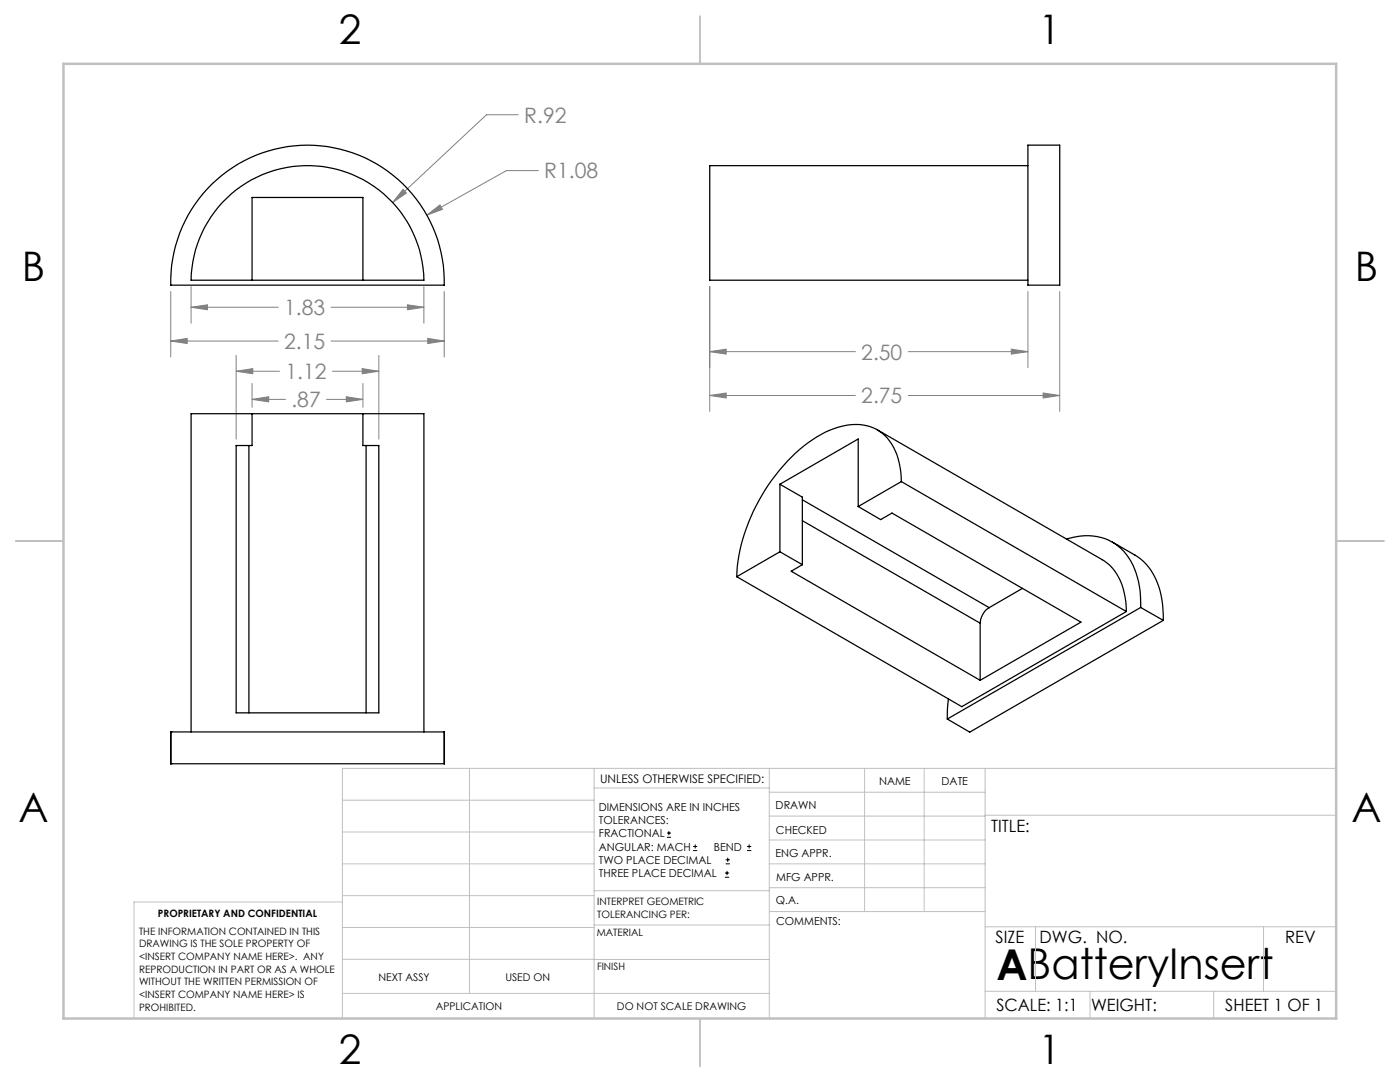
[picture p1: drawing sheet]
<svg xmlns="http://www.w3.org/2000/svg" width="279mm" height="216mm" viewBox="0 0 279 216" stroke-linecap="round" stroke-linejoin="round" font-family="sans-serif">
<g fill="none" stroke="#000" stroke-width=".2">
<path d="M133.1 167.1h.8M133.1 166.2h.8M133.5 165.8v.9M138.3 169.7h.8M138.3 168.9h.8M138.7 168.5v.8M144.7 175h.8M144.7 174.2h.8M144.8 172.4h.9M144.8 171.6h.9M145.1 173.8v.8M145.2 171.1v.9"/>
<path d="M149.1 169.7h.8M149.1 168.9h.8M149.5 168.5v.8"/>
</g>
<g fill="none" stroke="#808080" stroke-width=".2">
<path d="M80.4 37.8l.7 .7-2.7 1.9zM103.4 22.9h-6.3l-18.7 17.5M107.4 34h-6.3l-15.9 8.9M34.1 58.2v13M38.1 57.2v7.3M84.6 57.2v7.3M85.2 42.9l2.6-2 .5 .9zM88.7 58.2v13M141.6 57.2v24.9M205.1 58.2v15.1M211.5 58.2v23.9M34.1 68.1l3.3-.6v1z"/>
<path d="M34.1 68.1h21.4M38.1 61.3l3.3-.5v1zM38.1 61.3h17.4M47.1 74.1l3.3-.5v1zM47.1 70.9v16.7M47.1 74.1h8.7M50.3 79.7l3.3-.5v1zM50.3 76.5v4.8M50.3 79.7h6.7M65.2 79.7h7.2M66.1 68.1h22.6M66.1 61.3h18.5"/>
<path d="M66.4 74.1h9.2M69.1 79.2l3.3 .5-3.3 .5zM72.3 73.6l3.3 .5-3.3 .5zM72.4 76.5v4.8M75.6 70.9v16.7M81.3 60.8l3.3 .5-3.3 .5zM85.4 67.5l3.3 .6-3.3 .4zM141.6 78.9l3.3-.5v1zM141.6 70.2l3.3-.5v1zM141.6 78.9h29.1M141.6 70.2h29.1M181.3 78.9h30.2"/>
<path d="M181.3 70.2h23.8M201.8 69.7l3.3 .5-3.3 .5zM208.2 78.4l3.3 .5-3.3 .5z"/>
</g>
<g fill="none" stroke="#c0c0c0" stroke-width=".2">
<path d="M68.3 159.7h50.3M93.7 153.3v44.9M118.6 153.3v49.9M118.6 157.2h34.9M153.5 153.3v49.9M153.5 158.1h43.1M172.5 153.3v28.6M184.4 153.3v28.6M196.6 153.3v49.9M266.7 153.3h-198.4v49.9M68.3 178.7h50.3M68.3 172.4h50.3"/>
<path d="M68.3 166h50.3M68.3 180h-41.6v23.2M118.6 177.7h35M153.5 167.6h43.1M153.5 162.8h43.1M153.5 172.4h43.1M153.5 177.1h43.1M196.6 162.7h70.1M68.3 198.2h85.2M68.3 191.4l85.2 .1M68.3 185.1h50.3M118.6 184.6h35"/>
<path d="M153.6 181.9h43M196.6 197.8h70.1M196.6 184.9h70.1M206.7 184.9v12.9M217.5 197.8v5.4M242.2 197.8v5.4M252.2 184.9v12.9"/>
</g>
<path d="M139.7 3.2v9.5M3.1 107.9h9.6M266.7 107.9h9.5M139.7 203.2v9.6" fill="none" stroke="#c0c0c0" stroke-width=".25"/>
<path d="M12.7 12.7h254v190.5h-254z" fill="none" stroke="#c0c0c0" stroke-width=".5"/>
<path d="M85.2 42.9l3.1-1.1-.5-.9zM80.4 37.8l-2 2.6 2.7-1.9zM34.1 68.1l3.3-.6v1zM85.4 67.5l3.3 .6-3.3 .4zM38.1 61.3l3.3-.5v1zM81.3 60.8l3.3 .5-3.3 .5zM50.3 79.7l3.3-.5v1zM69.1 79.2l3.3 .5-3.3 .5zM47.1 74.1l3.3-.5v1zM72.3 73.6l3.3 .5-3.3 .5zM141.6 78.9l3.3-.5v1zM208.2 78.4l3.3 .5-3.3 .5zM141.6 70.2l3.3-.5v1zM201.8 69.7l3.3 .5-3.3 .5z" fill="#808080"/>
<g fill="none" stroke="#000" stroke-width=".25">
<path d="M42.3 36.7a27.3 27.3 0 0 1 30-5.5 27.3 27.3 0 0 1 16.4 25.7h-54.6a27.2 27.2 0 0 1 8.2-20.2zM205.1 29h6.4v27.9h-6.4zM205.1 33.1h-63.5v22.8h63.5M44.4 40.4a23.2 23.2 0 0 1 25.3-5.8 23.2 23.2 0 0 1 14.9 21.3h-46.5a23.3 23.3 0 0 1 6.3-15.5zM50.3 55.9v-16.5h22.1v16.5M49.7 88.9v53.3M50.3 82.5v6.4h-3.2v53.3h28.5v-53.3h-3.2v-6.4M73.1 88.9v53.3M155.6 96.6l15.7-9v13.5M155.6 96.6v13.5M155.6 96.6l4.5 2.6v13.5M160.1 99.7l37.3 21.5"/>
<path d="M175.1 85.8l44.9 25.9a10.2 10.2 0 0 1 4.5 7.5l.3 2.8M179.9 96.1a12.2 12.2 0 0 0-3.9-9.7 9.6 9.6 0 0 0-9.5-.9 26.8 26.8 0 0 0-11.7 9.3 36 36 0 0 0-7.8 20.3M179.9 96.1l-8.6 5M179.9 96.1l44.9 25.9M147 115.1l44.9 25.9 32.9-19M155.6 110.1l-8.6 5M155.6 110.1l4.5 2.6M160.1 112.7l-2.2 1.3 37.7 21.7M160.1 103.9l35.5 20.5M171.3 101.1l4.5 2.6 2.2-1.3 37.7 21.7-20.1 11.6M204 117.4l-6.6 3.8M212.8 107.6a10.5 10.5 0 0 1 12 3 16.5 16.5 0 0 1 2.8 10.6"/>
<path d="M222 108.2l4.5 2.6a12.5 12.5 0 0 1 5.5 9.9l.2 3.1M189.3 139.5l-.2 4M195.6 124.4v11.3M197.4 121.2a4 4 0 0 0-1.8 3.2M227.6 121.2l4.6 2.6M227.6 121.2l-38.5 22.3M232.2 123.8l-38.7 22.3-4.4-2.6M34.1 152.4h.1M34.1 146h.1M34.1 146v6.4M34.1 146h54.6v6.4h-54.6M38.1 146v-63.5h46.5v63.5"/>
<path d="M88.7 146v6.4"/>
</g>
<text font-size="8.5" x="198.9" y="195.5">ABatteryInsert</text>
<g font-size="8.1">
<text x="67.6" y="8.9">2</text>
<text x="207.3" y="8.9">1</text>
<text x="4.4" y="56.2">B</text>
<text x="270.4" y="56.2">B</text>
<text x="3.7" y="164.1">A</text>
<text x="269.7" y="164.1">A</text>
<text x="67.6" y="212.4">2</text>
<text x="207.3" y="212.4">1</text>
</g>
<g font-size="4.2" fill="#808080">
<text x="104.6" y="24.5">R.92</text>
<text x="108.6" y="35.6">R1.08</text>
<text x="56.7" y="62.9">1.83</text>
<text x="56.7" y="69.6">2.15</text>
<text x="171.9" y="71.7">2.50</text>
<text x="57" y="75.7">1.12</text>
<text x="58.2" y="81.3">.87</text>
<text x="171.9" y="80.5">2.75</text>
</g>
<g font-size="3.4">
<text x="197.8" y="166">TITLE:</text>
<text x="198.7" y="188.1">SIZE</text>
<text x="207.5" y="188.1">DWG. NO.</text>
<text x="256.5" y="188.2">REV</text>
<text x="198.8" y="201.7">SCALE: 1:1</text>
<text x="217.7" y="201.8">WEIGHT:</text>
<text x="244.5" y="201.7">SHEET 1 OF 1</text>
</g>
<text font-size="2.4" x="119.8" y="156.2">UNLESS OTHERWISE SPECIFIED:</text>
<g font-size="2.2">
<text x="119.5" y="161.8">DIMENSIONS ARE IN INCHES</text>
<text x="154.8" y="161.4">DRAWN</text>
<text x="175.4" y="156.6">NAME</text>
<text x="187.9" y="156.7">DATE</text>
<text x="119.5" y="164.4">TOLERANCES:</text>
<text x="119.5" y="167.1">FRACTIONAL</text>
<text x="154.9" y="166.3">CHECKED</text>
<text x="119.5" y="169.7">ANGULAR: MACH</text>
<text x="119.5" y="172.4">TWO PLACE DECIMAL</text>
<text x="142.5" y="169.7">BEND</text>
<text x="154.8" y="171">ENG APPR.</text>
<text x="119.5" y="175">THREE PLACE DECIMAL</text>
<text x="154.9" y="175.7">MFG APPR.</text>
<text x="154.9" y="180.4">Q.A.</text>
<text x="154.9" y="184.6">COMMENTS:</text>
</g>
<g font-size="2.1">
<text x="75.5" y="195.7">NEXT ASSY</text>
<text x="100.9" y="195.7">USED ON</text>
<text x="86.9" y="201.5">APPLICATION</text>
<text x="123.1" y="201.6">DO NOT SCALE DRAWING</text>
</g>
<g font-size="2">
<text x="31.5" y="182.9">PROPRIETARY AND CONFIDENTIAL</text>
<text x="119.2" y="180.6">INTERPRET GEOMETRIC</text>
<text x="119.2" y="183.1">TOLERANCING PER:</text>
<text x="27.8" y="186.5">THE INFORMATION CONTAINED IN THIS</text>
<text x="27.8" y="189">DRAWING IS THE SOLE PROPERTY OF</text>
<text x="27.8" y="191.6">&lt;INSERT COMPANY NAME HERE&gt;. ANY</text>
<text x="119.1" y="186.7">MATERIAL</text>
<text x="27.8" y="194.1">REPRODUCTION IN PART OR AS A WHOLE</text>
<text x="27.8" y="196.6">WITHOUT THE WRITTEN PERMISSION OF</text>
<text x="119.1" y="193.5">FINISH</text>
<text x="27.8" y="199.1">&lt;INSERT COMPANY NAME HERE&gt; IS</text>
<text x="27.8" y="201.7">PROHIBITED.</text>
</g>
</svg>
